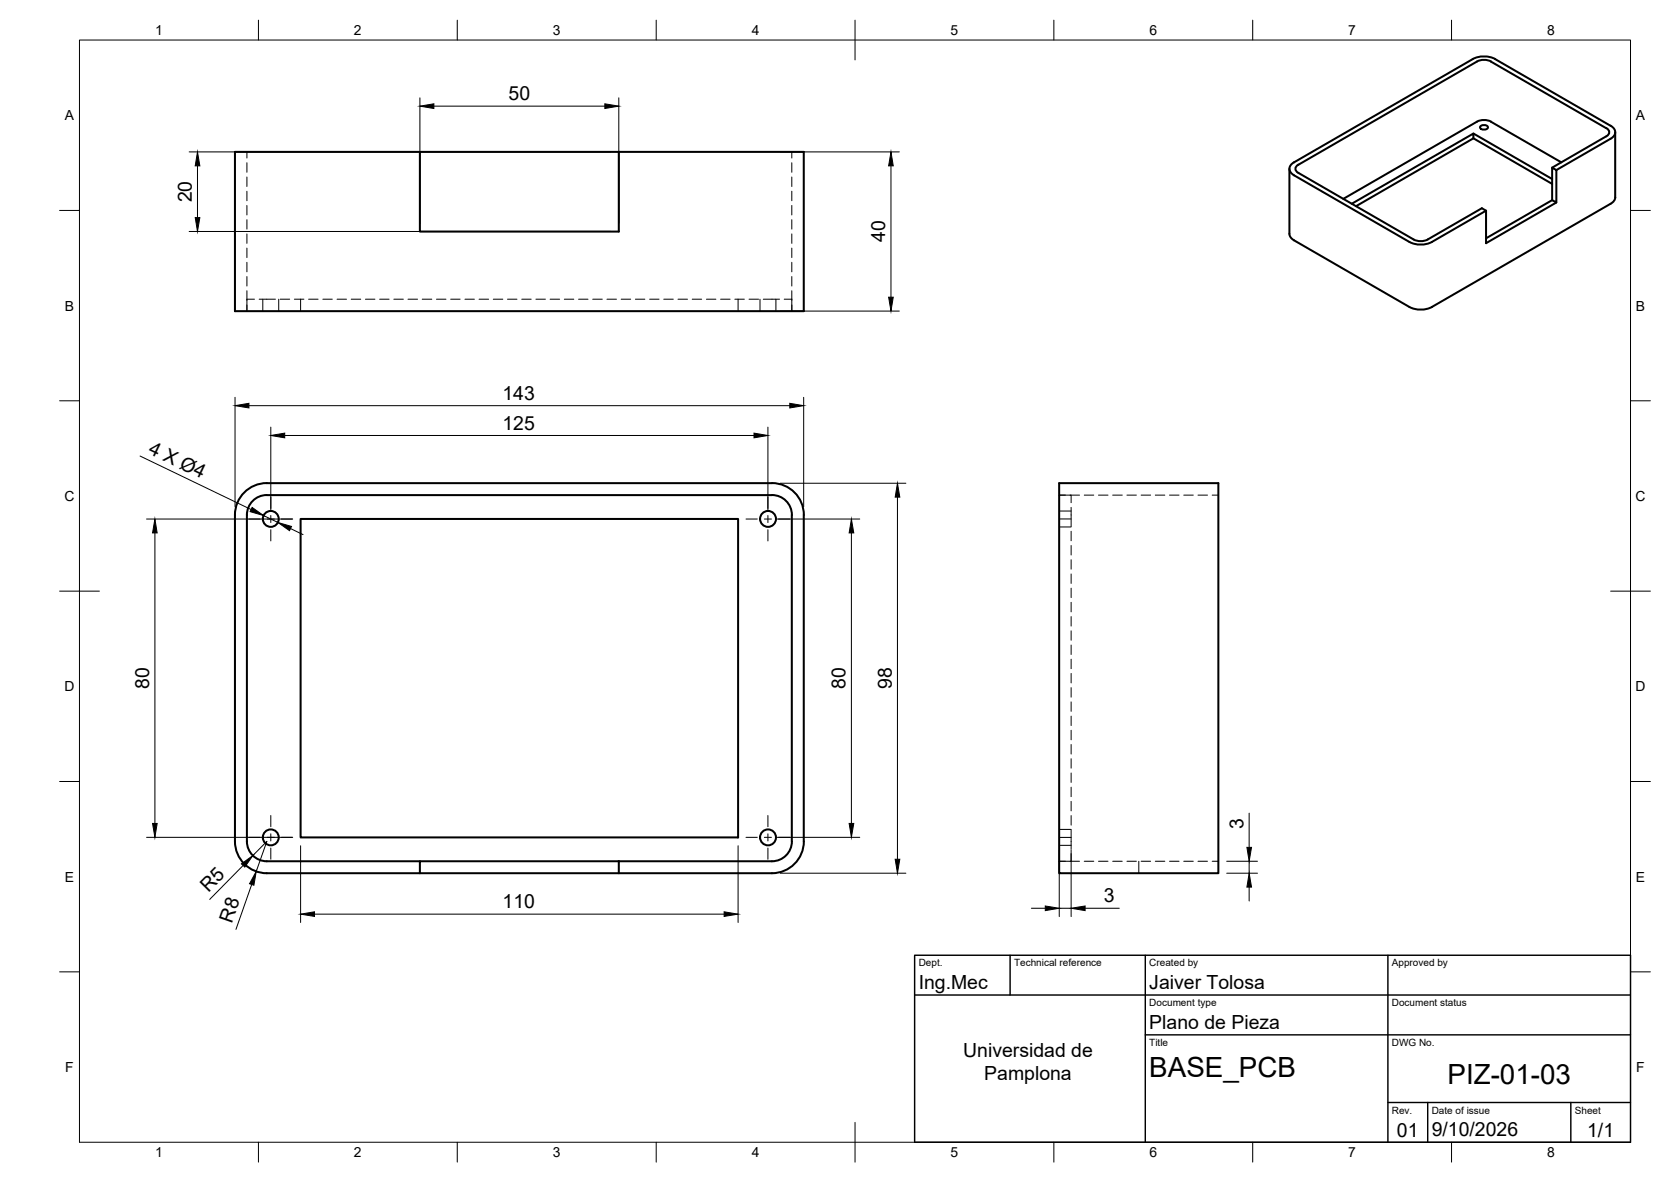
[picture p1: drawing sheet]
<svg xmlns="http://www.w3.org/2000/svg" width="420mm" height="297mm" viewBox="0 0 420 297" stroke-linecap="round" stroke-linejoin="round" font-family="sans-serif">
<!-- layer: Visible -->
<g fill="none" stroke="#000" stroke-width=".51">
<path d="M59.1 38.2h143v40h-143zM105.6 38.2v20h50v-20M370.5 34.8l19.8 11.4M370.5 33.6l19.8 11.4M371.3 30.6l-33.5 19.4M371.4 30.6a3.9 3.9 0 0 1 3.5 0M372.2 31.8l.9-.4a.73 .73 0 0 1 1 .8l-1 .4a.73 .73 0 0 1-.9-.8zM374.9 30.6l17.7 10.2M403.9 32.2l-29-16.7a3.9 3.9 0 0 0-3.5 0l-44.9 25.9M403.9 32.2a1.08 1.08 0 0 1 .7 1 1.08 1.08 0 0 1-.7 1.1l-13.6 7.8M406.1 33.2v16.4l-.4 1-.7 .6-45 25.9a6.2 6.2 0 0 1-5.6 0M324.2 42.4v16.4l.4 1 .8 .6 29 16.7"/>
<path d="M326.4 41.4a1.08 1.08 0 0 0-.7 1 1.08 1.08 0 0 0 .8 1l28.9 16.8a3.9 3.9 0 0 0 3.6 0l13.6-7.9 1.1 .6v8.2l17.6-10.2M339.9 51.2l30.6-17.6v1.2l-29.5 17M373.7 52.9l-13.6 7.9a6.3 6.3 0 0 1-5.7 0M390.3 42.1l1 .6v8.2l-1-.6zM390.3 50.3l-16.6 9.6M391.3 42.7l13.7-7.8a1.73 1.73 0 0 0 1.1-1.7 1.73 1.73 0 0 0-1.1-1.6l-29-16.7a6.2 6.2 0 0 0-5.7-.1l-44.9 26a1.72 1.72 0 0 0-1.2 1.6 1.72 1.72 0 0 0 1.2 1.7l29 16.7M67.1 121.4h127M67.1 121.4a8 8 0 0 0-8 8v82M75.6 130.4h110v80h-110zM194.1 121.4a8 8 0 0 1 8 8v82M199.1 129.4v82M199.1 129.4a5 5 0 0 0-5-5h-127a5 5 0 0 0-5 5v82"/>
<path d="M266.3 121.4h40v98h-40zM59.1 211.4a8 8 0 0 0 8 8h38.5M62.1 211.4a5 5 0 0 0 5 5h38.5M155.6 216.4v3M199.1 211.4a5 5 0 0 1-5 5h-38.5M202.1 211.4a8 8 0 0 1-8 8h-88.5v-3h50"/>
<circle cx="68.1" cy="130.4" r="2"/>
<circle cx="193.1" cy="130.4" r="2"/>
<circle cx="68.1" cy="210.4" r="2"/>
<circle cx="193.1" cy="210.4" r="2"/>
</g>
<!-- layer: Hidden -->
<g fill="none" stroke="#000" stroke-width=".25">
<path d="M62.1 38.2v1.5M199.1 38.2v1.5M62.1 40.9v2.4M62.1 44.5v2.4M62.1 48.1v2.3M62.1 51.6v2.4M62.1 55.2v2.4M62.1 58.8v2.4M199.1 40.9v2.4M199.1 44.5v2.4M199.1 48.1v2.3M199.1 51.6v2.4"/>
<path d="M199.1 55.2v2.4M199.1 58.8v2.4M62.1 75.2h1.9M62.1 62.3v2.4M62.1 65.9v2.4M62.1 69.5v2.4M62.1 73.1v5.1M65.2 75.2h4.1M66.1 75.2v3M70.1 75.2v3M70.4 75.2h2.4M74 75.2h2.4"/>
<path d="M75.6 75.2v3M77.6 75.2h2.4M81.2 75.2h2.3M84.8 75.2h2.3M88.3 75.2h2.4M91.9 75.2h2.4M95.5 75.2h2.3M99 75.2h2.4M102.6 75.2h2.4M106.2 75.2h2.4M109.7 75.2h2.4M113.3 75.2h2.4"/>
<path d="M116.9 75.2h2.4M120.5 75.2h2.4M124 75.2h2.4M127.6 75.2h2.4M131.2 75.2h2.4M134.7 75.2h2.4M138.3 75.2h2.4M141.9 75.2h2.4M145.5 75.2h2.3M149 75.2h2.4M152.6 75.2h2.4M156.2 75.2h2.4"/>
<path d="M159.8 75.2h2.3M163.3 75.2h2.4M166.9 75.2h2.4M170.5 75.2h2.4M174.1 75.2h2.3M177.6 75.2h2.4M181.2 75.2h2.4M184.8 75.2h2.4M185.6 75.2v3M188.3 75.2h2.4M191.1 75.2v3M191.9 75.2h4.1"/>
<path d="M195.1 75.2v3M197.2 75.2h1.9M199.1 62.3v2.4M199.1 65.9v2.4M199.1 69.5v2.4M199.1 73.1v5.1M266.3 130.4h3M266.3 132.4h3M266.3 128.4h3M267.9 124.4h-1.6h3v1.9M269 124.4h2.4M269.3 127.5v4.8"/>
<path d="M269.3 133.5v2.4M269.3 137.1v2.4M272.6 124.4h2.4M276.2 124.4h2.4M279.8 124.4h2.4M283.4 124.4h2.3M286.9 124.4h2.4M290.5 124.4h2.4M294.1 124.4h2.4M297.6 124.4h2.4M301.2 124.4h2.4M304.8 124.4h1.5"/>
<path d="M269.3 140.7v2.3M269.3 144.2v2.4M269.3 147.8v2.4M269.3 151.4v2.4M269.3 154.9v2.4M269.3 158.5v2.4M269.3 162.1v2.4M269.3 165.7v2.3M269.3 169.2v2.4M269.3 172.8v2.4M269.3 176.4v2.4M269.3 180v2.3"/>
<path d="M269.3 183.5v2.4M269.3 187.1v2.4M269.3 190.7v2.3M269.3 194.3v2.3M269.3 197.8v2.4M266.3 210.4h3M266.3 216.4h5.1M266.3 212.4h3M266.3 208.4h3M269.3 214.5v1.9M269.3 208.5v4.8M269.3 201.4v2.4"/>
<path d="M269.3 205v2.4M272.6 216.4h2.4M276.2 216.4h2.4M279.8 216.4h2.4M283.4 216.4h2.3M286.3 216.4v3M286.9 216.4h2.4M290.5 216.4h2.4M294.1 216.4h2.4M297.6 216.4h2.4M301.2 216.4h2.4M304.8 216.4h1.5"/>
</g>
<!-- layer: BORDER -->
<g fill="none" stroke="#000" stroke-width=".25">
<path d="M20 10.1h390v276.9h-390zM65 5.1v5M115 5.1v5M165 5.1v5M215 5.1v10M265 5.1v5M315 5.1v5M365 5.1v5M15 52.9h5M410 52.9h5M15 100.7h5M410 100.7h5"/>
<path d="M15 148.6h10M405 148.6h10M15 196.4h5M410 196.4h5M15 244.2h5M410 244.2h5M65 287v5M115 287v5M165 287v5M215 282.1v9.9M265 287v5M315 287v5"/>
<path d="M365 287v5"/>
</g>
<!-- layer: TITLEBLOCK -->
<path d="M230 240.1h180v46.9h-180zM230 250h180M254 240.1v9.9M288 240.1v46.9M349 240.1v46.9M288 260.1h122M349 277.1h61M359 277.1v9.9M395 277.1v9.9" fill="none" stroke="#000" stroke-width=".36"/>
<!-- layer: Smart Centers -->
<g fill="none" stroke="#000" stroke-width=".25">
<path d="M62.6 130.4h2.8M67.2 130.4h1.8M68.1 124.9v2.9M68.1 129.5v1.8M68.1 133.1v2.8M70.8 130.4h2.8M187.6 130.4h2.8M192.2 130.4h1.8M193.1 124.9v2.9M193.1 129.5v1.8M193.1 133.1v2.8M195.8 130.4h2.8"/>
<path d="M62.6 210.4h2.8M67.2 210.4h1.8M68.1 204.9v2.9M68.1 209.5v1.8M68.1 213.1v2.8M70.8 210.4h2.8M187.6 210.4h2.8M192.2 210.4h1.8M193.1 204.9v2.9M193.1 209.5v1.8M193.1 213.1v2.8M195.8 210.4h2.8"/>
</g>
<!-- layer: FD_Dimensions -->
<g fill="none" stroke="#000" stroke-width=".25">
<path d="M47.6 38.2h105.9M105.6 24.6v31.5M109.1 26.7h43M155.6 24.6v31.5M196.2 38.2h29.9M47.6 58.2h105.9M49.7 41.7v13M224 41.7v33M196.2 78.2h29.9M59.1 99.9v27.4M202.1 99.9v27.4M35.2 114.6l27.9 13.4"/>
<path d="M62.6 101.9h136M68.1 107.3v21M71.6 109.4h118M193.1 107.3v21M36.9 130.4h36.6M38.9 133.9v73M66.3 129.6l3.6 1.7M73 132.8l3.2 1.6M195.2 130.4h21M196.2 121.4h31.6M214.1 133.9v73M225.7 124.9v91"/>
<path d="M36.9 210.4h36.6M61.1 217.5l-8.4 8.5M63.6 215l3.5-3.6-2.7 7.6M75.6 212.5v19.3M185.6 212.5v19.3M195.2 210.4h21M196.2 219.4h31.6M266.3 213.5v16.8M269.3 213.5v16.8M308.4 219.4h7.8M308.4 216.4h7.8M314.1 204.4v8.5"/>
<path d="M314.1 216.4v3M63.3 222.3l-4 11.3M79.1 229.7h103M259.3 228.2h3.5M266.3 228.2h3M272.8 228.2h8.6M314.1 222.9v3.5"/>
</g>
<g fill="#000" stroke="#000" stroke-width=".25">
<path d="M105.6 26.7l3.5-.6v1.2zM152.1 26.1l3.5 .6-3.5 .6zM49.7 38.2l.5 3.5h-1.1zM49.1 54.7h1.1l-.5 3.5zM224 38.2l.6 3.5h-1.2zM223.4 74.7h1.2l-.6 3.5zM59.1 101.9l3.5-.5v1.1zM68.1 109.4l3.5-.6v1.2zM189.6 108.8l3.5 .6-3.5 .6zM198.6 101.4l3.5 .5-3.5 .6zM38.9 130.4l.6 3.5h-1.1zM63.4 127.5l2.9 2.1-3.4-1z"/>
<path d="M69.9 131.3l3.4 1-.5 1.1zM214.1 130.4l.6 3.5h-1.2zM225.7 121.4l.6 3.5h-1.2zM38.4 206.9h1.1l-.6 3.5zM60.7 217.1l2.9-2.1-2 2.9zM213.5 206.9h1.2l-.6 3.5zM225.1 215.9h1.2l-.6 3.5zM313.5 212.9h1.2l-.6 3.5zM64.4 219l-.6 3.5-1.1-.4zM75.6 229.7l3.5-.6v1.2zM182.1 229.1l3.5 .6-3.5 .6zM262.8 227.7l3.5 .5-3.5 .6z"/>
<path d="M269.3 228.2l3.5-.5v1.1zM314.1 219.4l.6 3.5h-1.2z"/>
</g>
<g font-size="7">
<text x="289" y="270.6">BASE_PCB</text>
<text x="364" y="272.3">PIZ-01-03</text>
</g>
<g font-size="4.9">
<text x="127.9" y="25.2">50</text>
<text x="48.2" y="50.8" transform="rotate(-90 48.2 50.8)">20</text>
<text x="222.6" y="60.8" transform="rotate(-90 222.6 60.8)">40</text>
<text x="126.3" y="100.5">143</text>
<text x="126.3" y="108">125</text>
<text x="37.1" y="113.8" transform="rotate(26 37.1 113.8)">4 X Ø4</text>
<text x="37.5" y="173.1" transform="rotate(-90 37.5 173.1)">80</text>
<text x="212.6" y="173.1" transform="rotate(-90 212.6 173.1)">80</text>
<text x="224.2" y="173.2" transform="rotate(-90 224.2 173.2)">98</text>
<text x="312.6" y="208.2" transform="rotate(-90 312.6 208.2)">3</text>
<text x="52.4" y="224.3" transform="rotate(-45 52.4 224.3)">R5</text>
<text x="277.5" y="226.8">3</text>
<text x="58.3" y="232.1" transform="rotate(-71 58.3 232.1)">R8</text>
<text x="126.4" y="228.3">110</text>
<text x="231" y="248.5">Ing.Mec</text>
<text x="289" y="248.5">Jaiver Tolosa</text>
<text x="289" y="258.6">Plano de Pieza</text>
<text x="242.2" y="265.6">Universidad de</text>
<text x="247.5" y="271.5">Pamplona</text>
<text x="351.3" y="285.7">01</text>
<text x="360" y="285.5">9/10/2026</text>
<text x="399.1" y="285.7">1/1</text>
</g>
<g font-size="3.5">
<text x="39" y="8.8">1</text>
<text x="89" y="8.8">2</text>
<text x="139" y="8.8">3</text>
<text x="189" y="8.8">4</text>
<text x="239" y="8.8">5</text>
<text x="289" y="8.8">6</text>
<text x="339" y="8.8">7</text>
<text x="389" y="8.8">8</text>
<text x="16.3" y="30.2">A</text>
<text x="411.3" y="30.2">A</text>
<text x="16.3" y="78">B</text>
<text x="411.3" y="78">B</text>
<text x="16.2" y="125.9">C</text>
<text x="411.2" y="125.9">C</text>
<text x="16.2" y="173.7">D</text>
<text x="411.2" y="173.7">D</text>
<text x="16.3" y="221.6">E</text>
<text x="411.3" y="221.6">E</text>
<text x="16.4" y="269.4">F</text>
<text x="411.4" y="269.4">F</text>
<text x="39" y="290.8">1</text>
<text x="89" y="290.8">2</text>
<text x="139" y="290.8">3</text>
<text x="189" y="290.8">4</text>
<text x="239" y="290.8">5</text>
<text x="289" y="290.8">6</text>
<text x="339" y="290.8">7</text>
<text x="389" y="290.8">8</text>
</g>
<g font-size="2.5">
<text x="231" y="242.9">Dept.</text>
<text x="255" y="242.9">Technical reference</text>
<text x="289" y="242.9">Created by</text>
<text x="350" y="242.9">Approved by</text>
<text x="289" y="252.8">Document type</text>
<text x="350" y="252.8">Document status</text>
<text x="289" y="262.9">Title</text>
<text x="350" y="262.9">DWG No.</text>
<text x="350" y="279.9">Rev.</text>
<text x="360" y="279.9">Date of issue</text>
<text x="396" y="279.9">Sheet</text>
</g>
</svg>
